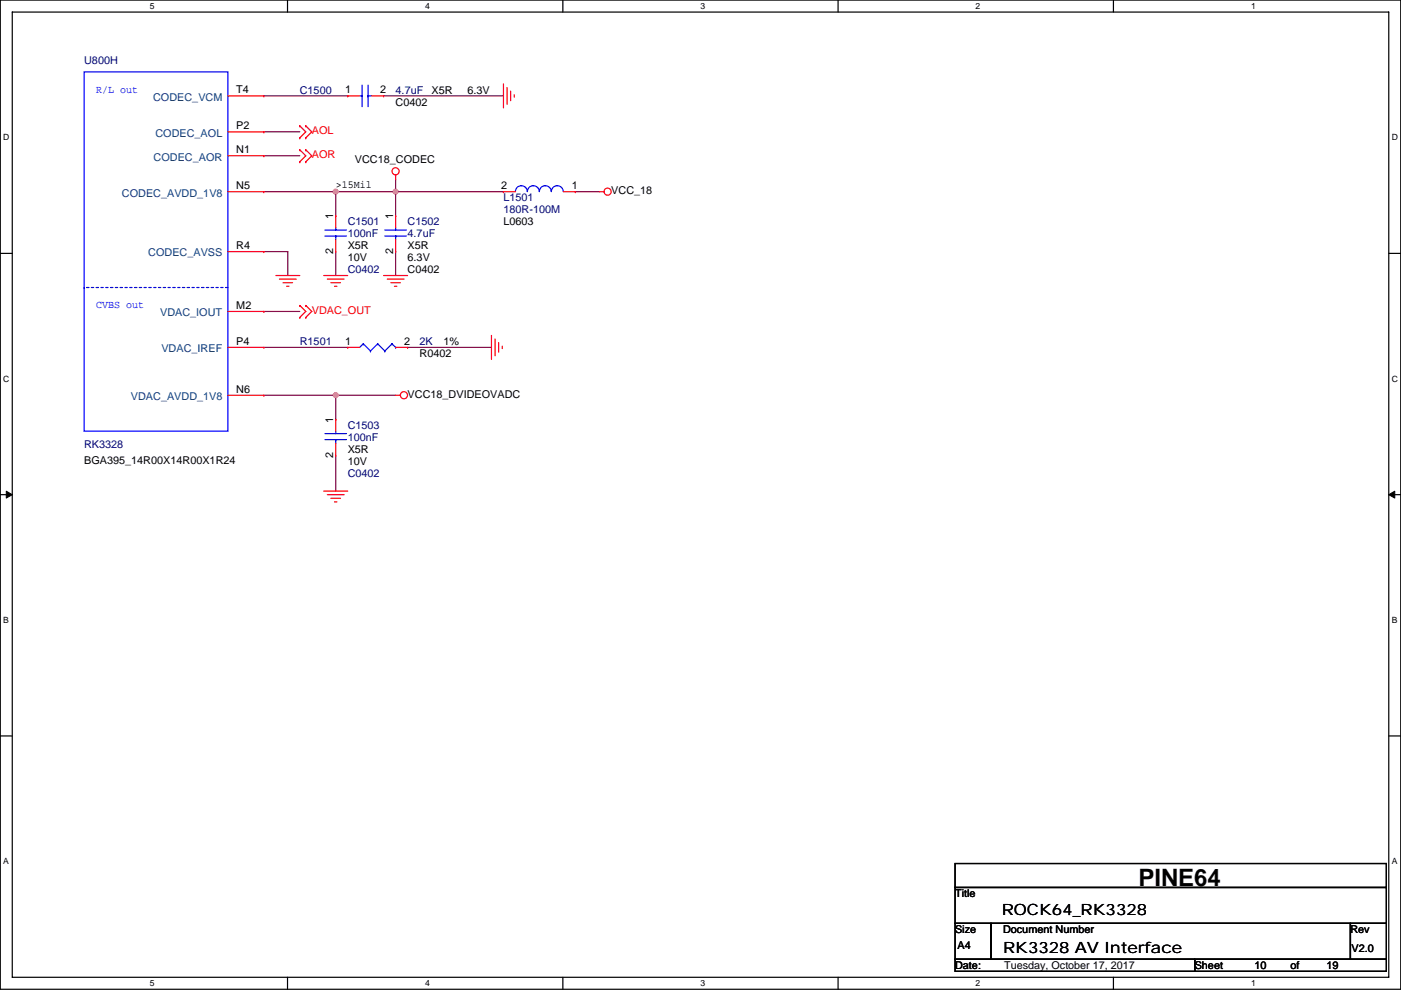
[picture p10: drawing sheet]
<svg xmlns="http://www.w3.org/2000/svg" width="297mm" height="210mm" viewBox="0 0 297 210" stroke-linecap="round" stroke-linejoin="round" font-family="sans-serif">
<path d="M.1 0h296.9v209.8h-296.9zM2.6 2.6h291.8v204.7h-291.8z" fill="none" stroke="#000" stroke-width=".25"/>
<g fill="#fff">
<path d="M31.8 .3h1v2h-1z"/>
<path d="M31.8 207.5h1v2.1h-1z"/>
</g>
<path d="M61 0v2.6M61 207.3v2.5" fill="none" stroke="#000" stroke-width=".25"/>
<g fill="#fff">
<path d="M90.1 .3h1v2h-1z"/>
<path d="M90.1 207.5h1v2.1h-1z"/>
</g>
<path d="M119.3 0v2.6M119.3 207.3v2.5" fill="none" stroke="#000" stroke-width=".25"/>
<g fill="#fff">
<path d="M148.5 .3h1v2h-1z"/>
<path d="M148.5 207.5h1v2.1h-1z"/>
</g>
<path d="M177.7 0v2.6M177.7 207.3v2.5" fill="none" stroke="#000" stroke-width=".25"/>
<g fill="#fff">
<path d="M206.9 .3h1v2h-1z"/>
<path d="M206.9 207.5h1v2.1h-1z"/>
</g>
<path d="M236.1 0v2.6M236.1 207.3v2.5" fill="none" stroke="#000" stroke-width=".25"/>
<g fill="#fff">
<path d="M265.2 .3h1v2h-1z"/>
<path d="M265.2 207.5h1v2.1h-1z"/>
<path d="M.7 28.2h1.3v2h-1.3z"/>
<path d="M295.1 28.2h1.3v2h-1.3z"/>
<path d="M.7 79.3h1.3v2.1h-1.3z"/>
<path d="M295.1 79.3h1.3v2.1h-1.3z"/>
</g>
<path d="M.1 53.7h2.5M294.4 53.7h2.6" fill="none" stroke="#000" stroke-width=".25"/>
<g fill="#fff">
<path d="M.7 130.5h1.2v2h-1.2z"/>
<path d="M295.1 130.5h1.2v2h-1.2z"/>
</g>
<path d="M.1 104.9h2.5M294.4 104.9h2.6" fill="none" stroke="#000" stroke-width=".25"/>
<path d="M1.3 104.2l1.3 .7-1.3 .7zM294.4 104.9l1.3-.7v1.4z" fill="#000" stroke="#000" stroke-width=".21"/>
<g fill="#fff">
<path d="M.7 181.7h1.2v2h-1.2z"/>
<path d="M295.1 181.7h1.2v2h-1.2z"/>
</g>
<path d="M.1 156.1h2.5M294.4 156.1h2.6M202.5 195.9h7.6v7.6h-7.6zM202.5 183.2h91.4v5h-91.4zM202.5 188.2h91.4v7.7h-91.4zM210.1 195.9h76.2v7.6h-76.2zM286.3 195.9h7.6v7.6h-7.6zM202.5 203.5h50.8v2.5h-50.8zM253.3 203.5h40.6v2.5h-40.6z" fill="none" stroke="#000" stroke-width=".25"/>
<g fill="none" stroke="#800040" stroke-width=".25">
<path d="M55.9 28h7.7M55.9 33h7.7M55.9 20.3h17.8M81.3 20.3h25.4M83.9 38.1v2.6h-12.7M55.9 40.7h15.3M55.9 53.4h5.1v5M71.2 53.4v5M71.2 40.7h.1M71.2 40.7v5M83.9 53.4v5M106.7 40.7h-22.8v5"/>
<path d="M122 40.7h5.1M55.9 73.7h17.8M55.9 66.1h7.7M86.4 73.7h17.8M71.2 96.5v7.7M71.2 83.8v5.1M71.2 83.8h.1M83.9 83.8h-28"/>
</g>
<g fill="#f0f" stroke="#f0f" stroke-width=".25">
<circle cx="71.2" cy="83.8" r=".5"/>
<circle cx="83.9" cy="40.6" r=".5"/>
<circle cx="71.2" cy="40.6" r=".5"/>
</g>
<g fill="none" stroke="#f00" stroke-width=".25">
<path d="M106.7 17.8v5.1M107.5 18.6v3.5M108.3 19.3v2.1M48.3 20.3h7.6M48.3 28h7.6M48.3 33h7.6M55.9 20.3h.1M55.9 28h.1M55.9 33h.1M63.6 29.2h.1M63.6 26.7h.1M63.6 34.3h.1"/>
<path d="M63.6 31.8h.1M63.6 26.7l1.2 1.3-1.2 1.2M63.6 31.8l1.2 1.2-1.2 1.3M64.8 29.2h.1M64.8 26.7h.1M64.8 34.3h.1M64.8 31.8h.1M64.8 26.7l1.3 1.3-1.3 1.2M64.8 31.8l1.3 1.2-1.3 1.3M73.7 20.3h.1M73.7 20.3h2.6M78.8 20.3h2.5"/>
<path d="M81.3 20.3h.1M83.9 37.1v1M109 20.1v.5M48.3 40.7h7.6M48.3 53.4h7.6M55.9 40.7h.1M55.9 53.4h.1M58.5 58.4h5.1M59.2 59.2h3.6M60 60h2M68.6 58.4h5.1M69.4 59.2h3.6"/>
<path d="M70.2 60h2M71.2 45.7h.1M71.2 53.4h.1M71.2 45.7v2.6M71.2 50.8v2.6M81.3 58.4h5.1M82.1 59.2h3.6M82.9 60h2M83.9 45.7h.1M83.9 53.4h.1M83.9 45.7v2.6M83.9 50.8v2.6"/>
<path d="M106.7 40.7h.1M106.7 40.7h2.6M119.4 40.7h2.6M122 40.7h.1M127.1 40.7h1M48.3 73.7h7.6M48.3 66.1h7.6M55.9 66.1h.1M55.9 73.7h.1M60.8 60.7h.5M63.6 67.3h.1M63.6 64.8h.1"/>
<path d="M63.6 64.8l1.2 1.3-1.2 1.2M64.8 67.3h.1M64.8 64.8h.1M64.8 64.8l1.3 1.3-1.3 1.2M70.9 60.7h.5M73.7 73.7h.1M73.7 73.7h2.6M83.6 60.7h.5M83.9 73.7h2.5M86.4 73.7h.1M104.2 71.1v5.1M105 71.9v3.6"/>
<path d="M105.7 72.7v2M106.5 73.4v.5M48.3 83.8h7.6M55.9 83.8h.1M71.2 88.9h.1M71.2 96.5h.1M71.2 88.9v2.6M71.2 94v2.5M83.9 83.8h1M68.6 104.2h5.1M69.4 104.9h3.6M70.2 105.7h2"/>
<path d="M70.9 106.4h.5"/>
<circle cx="83.9" cy="36.3" r=".76"/>
<circle cx="128.8" cy="40.6" r=".76"/>
<circle cx="85.6" cy="83.8" r=".76"/>
</g>
<g fill="none" stroke="#00f" stroke-width=".25">
<path d="M17.8 15.3h30.5v76.2h-30.5zM76.8 18.1v4.5M78 18.1v4.5M76.3 20.3h.5M78 20.3h.1M78 20.3h.8M68.9 50.1h4.6M68.9 48.8h4.6M71.2 48.3v.5M71.2 50.1h.1M71.2 50.1v.7M81.6 50.1h4.6"/>
<path d="M81.6 48.8h4.6M83.9 48.3v.5M83.9 50.1h.1M83.9 50.1v.7M109.3 40.6a1.26 1.26 0 0 1 1.2-1.2 1.26 1.26 0 0 1 1.3 1.2M111.8 40.6a1.26 1.26 0 0 1 1.3-1.2 1.26 1.26 0 0 1 1.2 1.2M114.4 40.6a1.27 1.27 0 0 1 1.2-1.2 1.27 1.27 0 0 1 1.3 1.2 1.26 1.26 0 0 1 1.3-1.2 1.26 1.26 0 0 1 1.2 1.2M77 72.9h.1M77 72.9l-.7 .8M77 72.9l1.5 1.5M78.5 74.4h.1M80.1 72.9h.1"/>
<path d="M80.1 72.9l-1.6 1.5M80.1 72.9l1.5 1.5M81.6 74.4h.1M83.1 72.9h.1M83.1 72.9l-1.5 1.5M83.1 72.9l.8 .8M83.9 73.7h.1M68.9 93.2h4.6M68.9 92h4.6M71.2 91.5v.5M71.2 93.2h.1M71.2 93.2v.8"/>
</g>
<path d="M17.8 61h.1M48.3 61h-30.5" fill="none" stroke="#00f" stroke-width=".25" stroke-dasharray=".5 .5"/>
<text font-size="5.1" x="241.4" y="187.9">PINE64</text>
<g font-size="3.3">
<text x="212.4" y="194.2">ROCK64_RK3328</text>
<text x="212.7" y="202">RK3328 AV Interface</text>
</g>
<g font-size="2.3" fill="#000080">
<text x="17.8" y="13.5">U800H</text>
<text x="63.6" y="19.9">C1500</text>
<text x="83.9" y="19.9">4.7uF</text>
<text x="73.7" y="47.8">C1501</text>
<text x="86.4" y="47.8">C1502</text>
<text x="106.7" y="42.7">L1501</text>
<text x="106.7" y="45.3">180R-100M</text>
<text x="73.7" y="50.3">100nF</text>
<text x="86.4" y="50.3">4.7uF</text>
<text x="73.7" y="58">C0402</text>
<text x="63.6" y="73.2">R1501</text>
<text x="89" y="73.2">2K</text>
<text x="17.8" y="95">RK3328</text>
<text x="73.7" y="91">C1503</text>
<text x="73.7" y="93.5">100nF</text>
<text x="73.7" y="101.1">C0402</text>
</g>
<g font-size="2.3" fill="#00f">
<text x="20.4" y="19.6">R/L out</text>
<text x="20.4" y="65.3">CVBS out</text>
</g>
<g font-size="2.3" fill="#004080">
<text x="32.5" y="21.4">CODEC_VCM</text>
<text x="33" y="29">CODEC_AOL</text>
<text x="32.6" y="34.1">CODEC_AOR</text>
<text x="25.8" y="41.7">CODEC_AVDD_1V8</text>
<text x="31.4" y="54.4">CODEC_AVSS</text>
<text x="33.9" y="67.1">VDAC_IOUT</text>
<text x="34.2" y="74.7">VDAC_IREF</text>
<text x="27.7" y="84.9">VDAC_AVDD_1V8</text>
</g>
<g font-size="2.3">
<text x="50.1" y="19.8">T4</text>
<text x="73.2" y="19.8">1</text>
<text x="80.6" y="19.8">2</text>
<text x="83.9" y="22.4">C0402</text>
<text x="91.5" y="19.9">X5R</text>
<text x="99.1" y="19.9">6.3V</text>
<text x="50.1" y="27.4">P2</text>
<text x="50.1" y="32.5">N1</text>
<text x="75.2" y="34.6">VCC18_CODEC</text>
<text x="50.1" y="40.1">N5</text>
<text x="71.2" y="39.9">&gt;15Mil</text>
<text x="106.2" y="40.1">2</text>
<text x="121.2" y="40.1">1</text>
<text x="129.6" y="41.2">VCC_18</text>
<text x="70.7" y="46.5" transform="rotate(-90 70.7 46.5)">1</text>
<text x="83.4" y="46.5" transform="rotate(-90 83.4 46.5)">1</text>
<text x="106.7" y="47.8">L0603</text>
<text x="50.1" y="52.8">R4</text>
<text x="70.7" y="53.9" transform="rotate(-90 70.7 53.9)">2</text>
<text x="73.7" y="52.9">X5R</text>
<text x="83.4" y="53.9" transform="rotate(-90 83.4 53.9)">2</text>
<text x="86.4" y="52.9">X5R</text>
<text x="73.7" y="55.4">10V</text>
<text x="86.4" y="58">C0402</text>
<text x="86.4" y="55.4">6.3V</text>
<text x="50.1" y="65.5">M2</text>
<text x="50.1" y="73.2">P4</text>
<text x="73.2" y="73.2">1</text>
<text x="85.7" y="73.2">2</text>
<text x="89" y="75.7">R0402</text>
<text x="94" y="73.2">1%</text>
<text x="50.1" y="83.3">N6</text>
<text x="70.7" y="89.7" transform="rotate(-90 70.7 89.7)">1</text>
<text x="86.4" y="84.4">VCC18_DVIDEOVADC</text>
<text x="17.8" y="98.3">BGA395_14R00X14R00X1R24</text>
<text x="70.7" y="97.1" transform="rotate(-90 70.7 97.1)">2</text>
<text x="73.7" y="96.1">X5R</text>
<text x="73.7" y="98.6">10V</text>
<text x="202.5" y="190.3">Title</text>
<text x="202.5" y="197.9">Size</text>
<text x="212.7" y="197.9">Document Number</text>
<text x="286.3" y="197.9">Rev</text>
<text x="203" y="201.2">A4</text>
<text x="286.6" y="202">V2.0</text>
<text x="202.5" y="205.5">Date:</text>
<text x="212.9" y="205.5">Tuesday, October 17, 2017</text>
<text x="253.3" y="205.5">Sheet</text>
<text x="266" y="205.5">10</text>
<text x="273.6" y="205.5">of</text>
<text x="281.2" y="205.5">19</text>
</g>
<g font-size="2.3" fill="#f00">
<text x="66.1" y="28.5">AOL</text>
<text x="66.1" y="33.6">AOR</text>
<text x="66.1" y="66.6">VDAC_OUT</text>
</g>
<g font-size="1.8">
<text x="31.8" y="1.9">5</text>
<text x="90.1" y="1.9">4</text>
<text x="148.5" y="1.9">3</text>
<text x="206.9" y="1.9">2</text>
<text x="265.2" y="1.9">1</text>
<text x=".7" y="29.8">D</text>
<text x="295.1" y="29.8">D</text>
<text x=".7" y="81">C</text>
<text x="295.1" y="81">C</text>
<text x=".7" y="132.1">B</text>
<text x="295.1" y="132.1">B</text>
<text x=".7" y="183.3">A</text>
<text x="295.1" y="183.3">A</text>
<text x="31.8" y="209.2">5</text>
<text x="90.1" y="209.2">4</text>
<text x="148.5" y="209.2">3</text>
<text x="206.9" y="209.2">2</text>
<text x="265.2" y="209.2">1</text>
</g>
</svg>
